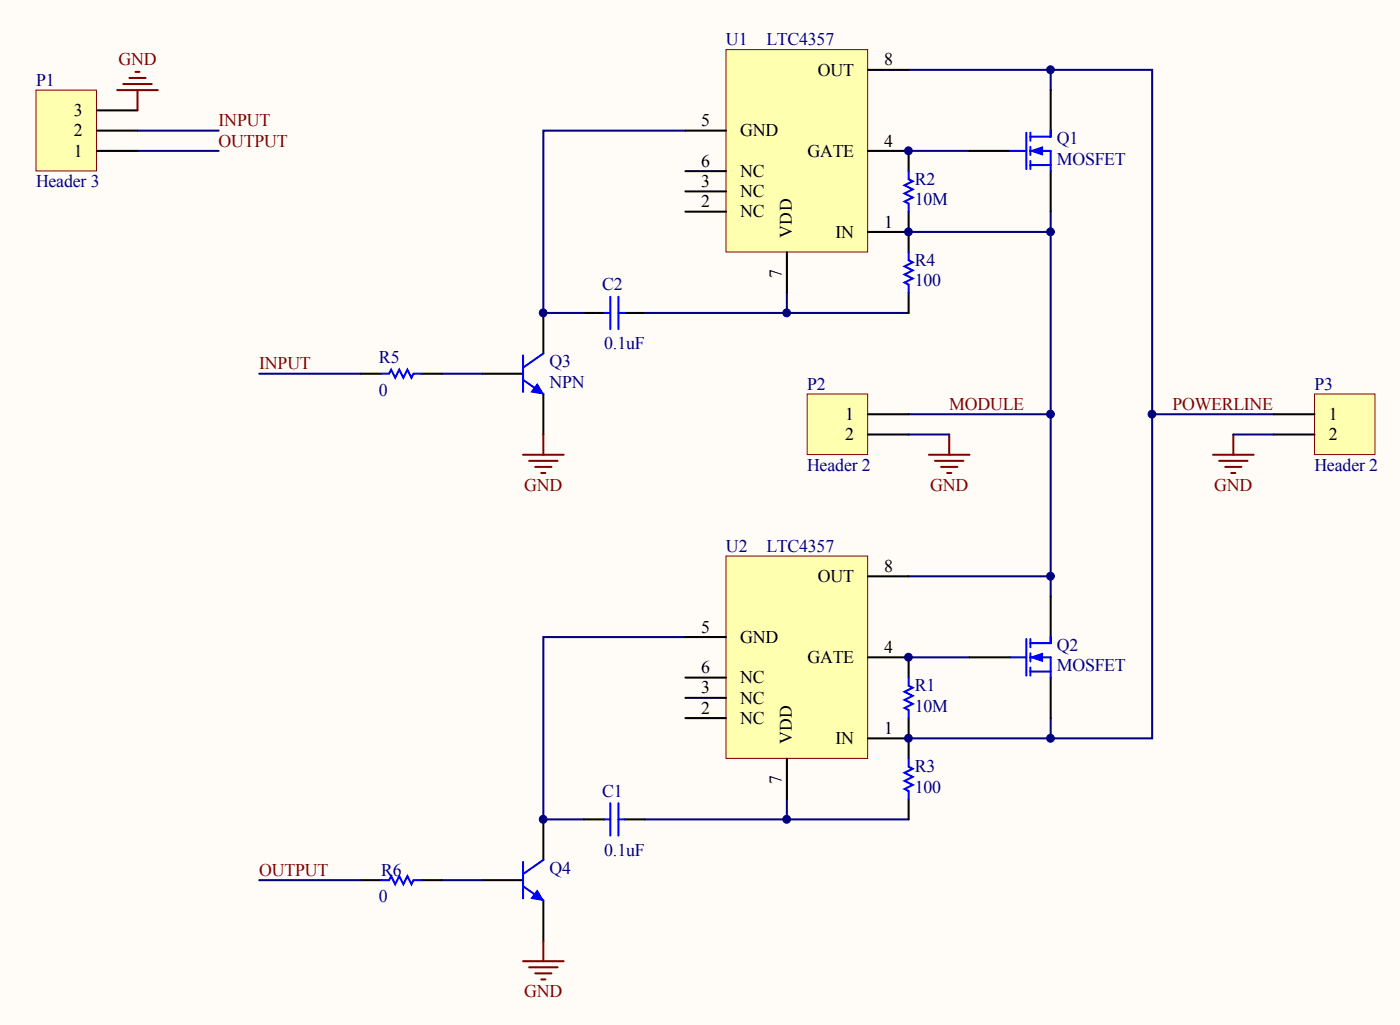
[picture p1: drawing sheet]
<svg xmlns="http://www.w3.org/2000/svg" width="195mm" height="143mm" viewBox="0 0 195 143" stroke-linecap="round" stroke-linejoin="round" font-family="sans-serif">
<path d="M-.1 -.1h195.6v143.1h-195.6z" fill="#fffcf8" stroke="#000" stroke-width=".14"/>
<g fill="none" stroke="#000080" stroke-width=".28">
<path d="M95.7 18.2h-19.8v25.5h5.6M126.8 9.7h19.9v2.9M146.7 9.7h14.1v48.1M126.8 21.1h8.5M146.7 29.5v2.9h-19.9M146.7 32.4v48M90 43.7h19.8M109.8 40.8v2.9h17M126.8 57.8h19.9M177.8 57.8h-17v45.2h-14.1M95.7 88.9h-19.8v25.4h5.6M126.8 80.4h19.9v2.8"/>
<path d="M126.8 91.7h8.5M90 114.3h19.8M109.8 111.5v2.8h17M146.7 100.2v2.8h-19.9"/>
</g>
<g fill="none" stroke="#000" stroke-width=".28">
<path d="M126.8 21.1v2.8M126.8 29.5v5.7M67.4 52.1h5.6M75.9 43.7v5.6M75.9 55v5.6M81.5 43.7h2.9M87.2 43.7h2.8M126.8 40.8v2.9M126.8 91.7v2.8M75.9 114.3v5.7M81.5 114.3h2.9M87.2 114.3h2.8"/>
<path d="M126.8 100.2v5.6M126.8 111.5v2.8M67.4 122.8h5.6M75.9 125.6v5.7"/>
</g>
<g fill="none" stroke="#00f" stroke-width=".28">
<path d="M126.8 23.9v1.1l.6 .3-1.1 .6 1.1 .5-1.1 .6 1.1 .6-1.1 .5 .5 .3v1.1M126.8 35.2v1.1l.6 .3-1.1 .6 1.1 .5-1.1 .6 1.1 .6-1.1 .5 .5 .3v1.1M73 49.6v5.1M73 53l2.9 2M75.9 49.3l-2.9 2M84.4 43.7h.8M85.2 41.4v4.5M86.3 41.4v4.5M86.3 43.7h.9M126.8 94.5v1.2l.6 .2-1.1 .6 1.1 .6-1.1 .5 1.1 .6-1.1 .6 .5 .3v1.1M75.9 120l-2.9 1.9M84.4 114.3h.8"/>
<path d="M85.2 112.1v4.5M86.3 112.1v4.5M86.3 114.3h.9M126.8 105.8v1.2l.6 .2-1.1 .6 1.1 .6-1.1 .5 1.1 .6-1.1 .6 .5 .3v1.1M73 123.6l2.9 2M73 120.2v5.1"/>
</g>
<g fill="#00f" stroke="#00f" stroke-width=".14">
<path d="M75 124.2l.9 1.4-1.7-.3z"/>
<path d="M75 53.6l.9 1.4-1.7-.3z"/>
</g>
<path d="M73 63.4h5.7M73.9 64.3h3.9M74.7 65.1h2.3M75.6 66h.5M75.9 60.6v2.8M73 134.1h5.7M73.9 134.9h3.9M74.7 135.8h2.3M75.6 136.6h.5M75.9 131.3v2.8" fill="none" stroke="#800000" stroke-width=".28"/>
<path d="M112.7 55h8.4v8.4h-8.4z" fill="#ffffb0" stroke="#800000" stroke-width=".14"/>
<path d="M121.2 57.8h5.6M121.2 60.6h5.6" fill="none" stroke="#000" stroke-width=".28"/>
<path d="M183.5 55h8.4v8.4h-8.4z" fill="#ffffb0" stroke="#800000" stroke-width=".14"/>
<path d="M177.8 57.8h5.7M177.8 60.6h5.7" fill="none" stroke="#000" stroke-width=".28"/>
<path d="M5 12.6h8.5v11.2h-8.5z" fill="#ffffb0" stroke="#800000" stroke-width=".14"/>
<path d="M13.5 18.2h5.7M13.5 15.4h5.7M13.5 21.1h5.7M50.4 52.1h2.8M58.9 52.1h2.8M50.4 122.8h2.8M58.9 122.8h2.8" fill="none" stroke="#000" stroke-width=".28"/>
<g fill="none" stroke="#800000" stroke-width=".28">
<path d="M16.4 12.6h5.6M17.2 11.7h4M18.1 10.9h2.2M18.9 10h.6M19.2 12.6v2.8M129.7 63.4h5.6M130.5 64.3h4M131.4 65.1h2.2M132.2 66h.6M132.5 60.6v2.8M169.3 63.4h5.7M170.2 64.3h4"/>
<path d="M171 65.1h2.3M171.9 66h.6M172.2 60.6v2.8"/>
</g>
<path d="M19.2 18.2h11.3M19.2 21.1h11.3M36.2 52.1h14.2M61.7 52.1h5.7M126.8 60.6h5.7M172.2 60.6h5.6M36.2 122.8h14.2M61.7 122.8h5.7" fill="none" stroke="#000080" stroke-width=".28"/>
<path d="M53.2 52.1h1.1l.3-.5 .6 1.1 .5-1.1 .6 1.1 .6-1.1 .5 1.1 .3-.6h1.2M53.2 122.8h1.1l.3-.6 .6 1.2 .5-1.2 .6 1.2 .6-1.2 .5 1.2 .3-.6h1.2" fill="none" stroke="#00f" stroke-width=".28"/>
<path d="M101.3 6.9h19.8v28.3h-19.8z" fill="#ffffb0" stroke="#800000" stroke-width=".14"/>
<path d="M95.7 18.2h5.6M121.2 9.7h5.6M95.7 23.9h5.6M95.7 26.7h5.6M95.7 29.5h5.6M109.8 35.2v5.6M121.2 32.4h5.6M121.2 21.1h5.6" fill="none" stroke="#000" stroke-width=".28"/>
<path d="M101.3 77.6h19.8v28.2h-19.8z" fill="#ffffb0" stroke="#800000" stroke-width=".14"/>
<g fill="none" stroke="#000" stroke-width=".28">
<path d="M146.7 12.6v5.6M135.3 21.1h5.7M146.7 23.9v5.6M95.7 88.9h5.6M95.7 94.5h5.6M95.7 97.4h5.6M121.2 91.7h5.6M121.2 80.4h5.6M135.3 91.7h5.7M146.7 83.2v5.7M146.7 94.5v5.7M95.7 100.2h5.6"/>
<path d="M109.8 105.8v5.7M121.2 103h5.6"/>
</g>
<g fill="none" stroke="#00f" stroke-width=".28">
<path d="M143.3 18.5v5.1M143.8 18.5v1.1M146.7 18.2v.9h-2.9M141 21.1h2.3M143.8 21.1h2.9v2.8M143.8 23h2.9M143.8 20.5v1.1M143.8 22.5v1.1M141 91.7h2.3M143.3 89.2v5M143.8 91.7h2.9v2.8M143.8 89.2v1.1"/>
<path d="M143.8 91.1v1.2M143.8 93.1v1.1M143.8 93.7h2.9M146.7 88.9v.8h-2.9"/>
</g>
<g fill="#00f" stroke="#00f" stroke-width=".14">
<path d="M143.8 21.1l1.7-.6v1.1z"/>
<path d="M143.8 91.7l1.7-.6v1.2z"/>
</g>
<g fill="#000080" stroke="#000080" stroke-width=".14">
<circle cx="75.8" cy="114.3" r=".54"/>
<circle cx="75.8" cy="43.6" r=".54"/>
<circle cx="109.8" cy="114.3" r=".54"/>
<circle cx="109.8" cy="43.6" r=".54"/>
<circle cx="126.8" cy="103" r=".54"/>
<circle cx="126.8" cy="91.7" r=".54"/>
<circle cx="126.8" cy="32.3" r=".54"/>
<circle cx="126.8" cy="21" r=".54"/>
<circle cx="146.6" cy="103" r=".54"/>
<circle cx="146.6" cy="80.4" r=".54"/>
<circle cx="146.6" cy="57.8" r=".54"/>
<circle cx="146.6" cy="32.3" r=".54"/>
<circle cx="146.6" cy="9.7" r=".54"/>
<circle cx="160.8" cy="57.8" r=".54"/>
</g>
<g font-size="2.5" fill="#000080">
<text x="5" y="12">P1</text>
<text x="101.3" y="6.3">U1</text>
<text x="107" y="6.3">LTC4357</text>
<text x="147.5" y="20.2">Q1</text>
<text x="147.5" y="23">MOSFET</text>
<text x="5" y="26.1">Header 3</text>
<text x="127.7" y="28.6">10M</text>
<text x="127.7" y="25.8">R2</text>
<text x="84.1" y="40.5">C2</text>
<text x="127.7" y="39.9">100</text>
<text x="127.7" y="37.1">R4</text>
<text x="52.9" y="50.7">R5</text>
<text x="76.7" y="51.2">Q3</text>
<text x="84.4" y="48.7">0a1uF</text>
<text x="52.9" y="55.2">0</text>
<text x="76.7" y="54.1">NPN</text>
<text x="112.7" y="54.4">P2</text>
<text x="183.5" y="54.4">P3</text>
<text x="112.7" y="65.7">Header 2</text>
<text x="183.5" y="65.7">Header 2</text>
<text x="101.3" y="77">U2</text>
<text x="107" y="77">LTC4357</text>
<text x="147.5" y="90.8">Q2</text>
<text x="147.5" y="93.6">MOSFET</text>
<text x="127.7" y="99.3">10M</text>
<text x="127.7" y="96.5">R1</text>
<text x="127.7" y="107.8">R3</text>
<text x="84.1" y="111.2">C1</text>
<text x="127.7" y="110.6">100</text>
<text x="84.4" y="119.4">0a1uF</text>
<text x="52.9" y="125.9">0</text>
<text x="53.2" y="122.2">R6</text>
<text x="76.7" y="121.9">Q4</text>
</g>
<g font-size="2.5" fill="#800000">
<text x="16.5" y="9.1">GND</text>
<text x="30.5" y="17.6">INPUT</text>
<text x="30.5" y="20.4">OUTPUT</text>
<text x="36.2" y="51.5">INPUT</text>
<text x="132.5" y="57.2">MODULE</text>
<text x="163.7" y="57.2">POWERLINE</text>
<text x="73.2" y="68.5">GND</text>
<text x="129.8" y="68.5">GND</text>
<text x="169.5" y="68.5">GND</text>
<text x="36.2" y="122.2">OUTPUT</text>
<text x="73.2" y="139.1">GND</text>
</g>
<g font-size="2.5">
<text x="114.2" y="10.5">OUT</text>
<text x="123.4" y="9.1">8</text>
<text x="10.3" y="16.2">3</text>
<text x="97.9" y="17.6">5</text>
<text x="10.3" y="21.9">1</text>
<text x="10.3" y="19">2</text>
<text x="97.9" y="23.3">6</text>
<text x="103.3" y="19">GND</text>
<text x="112.7" y="21.9">GATE</text>
<text x="123.4" y="20.4">4</text>
<text x="97.9" y="26.1">3</text>
<text x="97.9" y="28.9">2</text>
<text x="103.3" y="24.7">NC</text>
<text x="103.3" y="27.5">NC</text>
<text x="103.3" y="30.3">NC</text>
<text x="110.5" y="33.2" transform="rotate(-90 110.5 33.2)">VDD</text>
<text x="116.6" y="33.2">IN</text>
<text x="123.4" y="31.7">1</text>
<text x="109.1" y="38.7" transform="rotate(-90 109.1 38.7)">7</text>
<text x="118" y="58.6">1</text>
<text x="185.5" y="58.6">1</text>
<text x="118" y="61.4">2</text>
<text x="185.5" y="61.4">2</text>
<text x="114.2" y="81.2">OUT</text>
<text x="123.4" y="79.8">8</text>
<text x="97.9" y="88.3">5</text>
<text x="103.3" y="89.7">GND</text>
<text x="97.9" y="93.9">6</text>
<text x="103.3" y="95.3">NC</text>
<text x="112.7" y="92.5">GATE</text>
<text x="123.4" y="91.1">4</text>
<text x="97.9" y="96.7">3</text>
<text x="97.9" y="99.6">2</text>
<text x="103.3" y="98.2">NC</text>
<text x="103.3" y="101">NC</text>
<text x="110.5" y="103.9" transform="rotate(-90 110.5 103.9)">VDD</text>
<text x="116.6" y="103.8">IN</text>
<text x="123.4" y="102.4">1</text>
<text x="109.1" y="109.4" transform="rotate(-90 109.1 109.4)">7</text>
</g>
</svg>
